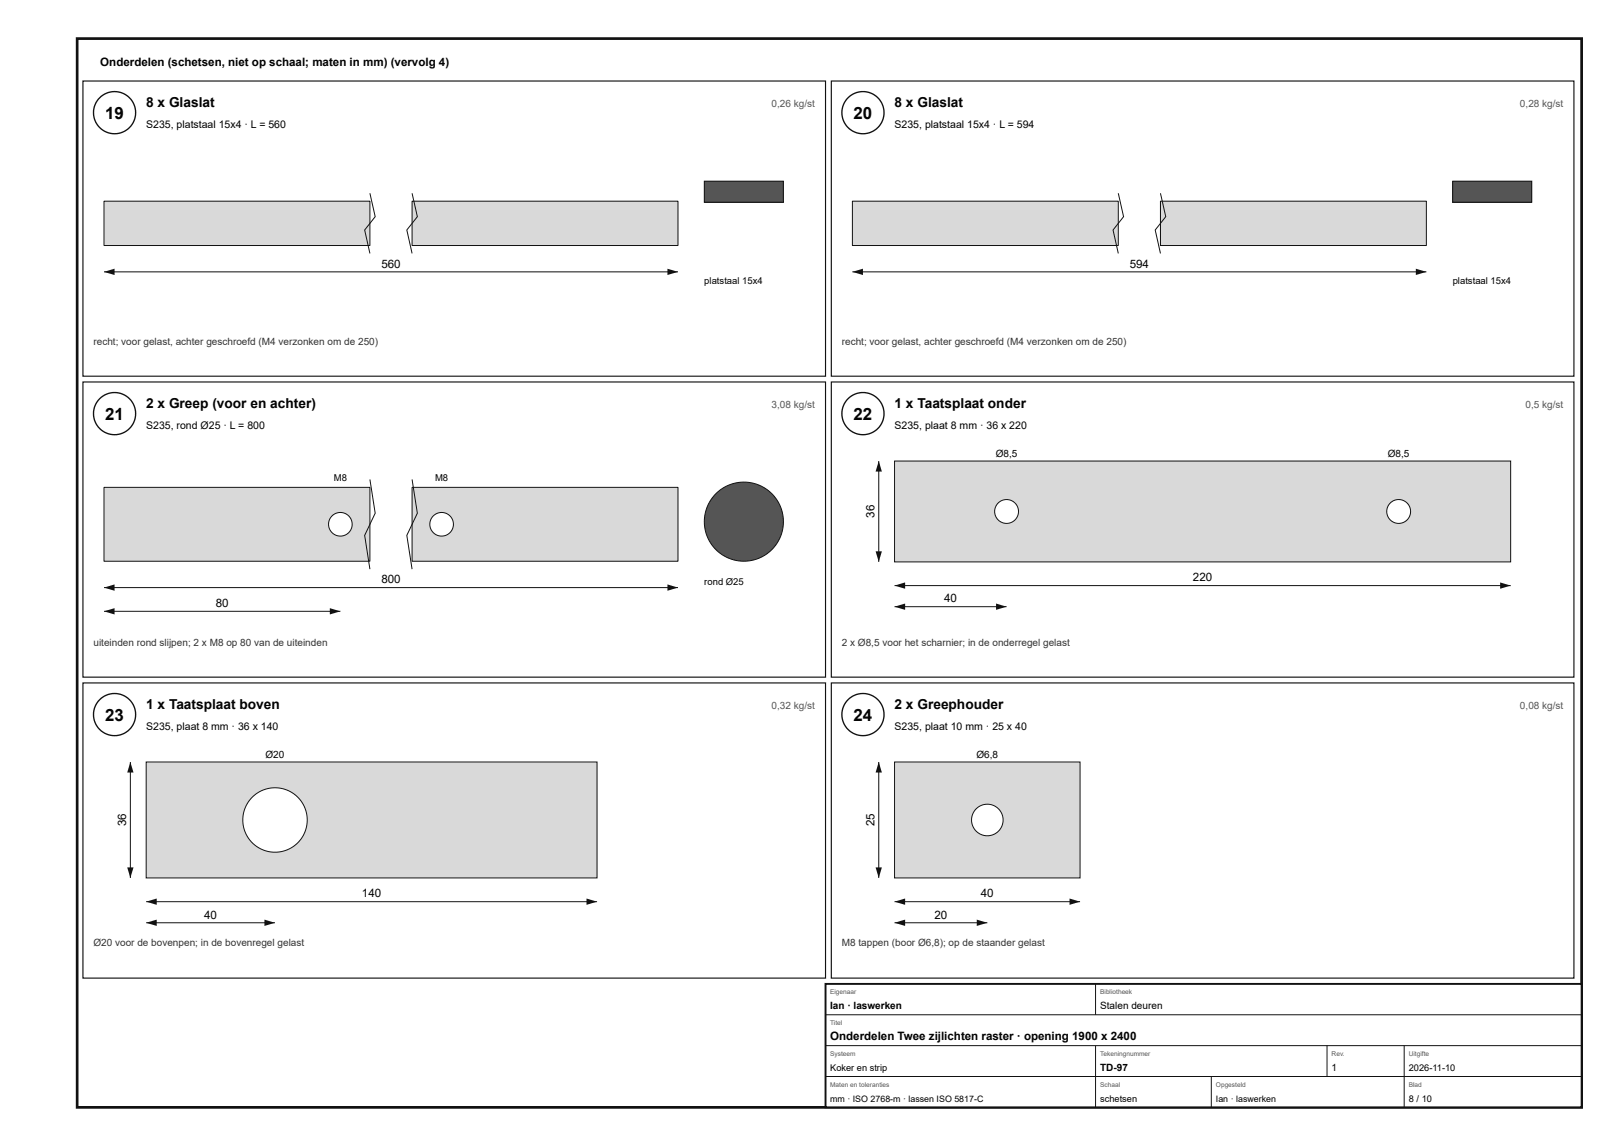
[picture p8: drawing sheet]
<svg xmlns="http://www.w3.org/2000/svg" width="420mm" height="297mm" viewBox="0 0 420 297" stroke-linecap="round" stroke-linejoin="round" font-family="sans-serif">
<path d="M20 10h390v277h-390z" fill="none" stroke="#111" stroke-width=".7" stroke-linecap="butt"/>
<path d="M21.5 21h192.5v76.5h-192.5z" fill="none" stroke="#111" stroke-width=".3"/>
<circle cx="29.7" cy="29.2" r="5.5" fill="#fff"/>
<circle cx="29.7" cy="29.2" r="5.5" fill="none" stroke="#111" stroke-width=".35"/>
<path d="M27 52.1h68.9v11.5h-68.9z" fill="#d7dadc"/>
<path d="M27 52.1h68.9v11.5h-68.9z" fill="none" stroke="#111" stroke-width=".26"/>
<path d="M106.8 52.1h68.9v11.5h-68.9z" fill="#d7dadc"/>
<path d="M95.9 50.1l1.4 6.1-2.8 3.4 1.4 6.1M106.8 52.1h68.9v11.5h-68.9zM106.8 50.1l1.4 6.1-2.7 3.4 1.3 6.1M27 70.5h148.7" fill="none" stroke="#111" stroke-width=".26"/>
<g fill="#111">
<path d="M27 70.5l2.7-.9v1.7z"/>
<path d="M173 69.6l2.7 .9-2.7 .8z"/>
</g>
<path d="M182.6 47h20.5v5.4h-20.5z" fill="#555"/>
<path d="M182.6 47h20.5v5.4h-20.5z" fill="none" stroke="#111" stroke-width=".26"/>
<path d="M215.5 21h192.5v76.5h-192.5z" fill="none" stroke="#111" stroke-width=".3"/>
<circle cx="223.7" cy="29.2" r="5.5" fill="#fff"/>
<circle cx="223.7" cy="29.2" r="5.5" fill="none" stroke="#111" stroke-width=".35"/>
<path d="M221 52.1h68.9v11.5h-68.9z" fill="#d7dadc"/>
<path d="M221 52.1h68.9v11.5h-68.9z" fill="none" stroke="#111" stroke-width=".26"/>
<path d="M300.8 52.1h68.9v11.5h-68.9z" fill="#d7dadc"/>
<path d="M289.9 50.1l1.4 6.1-2.8 3.4 1.4 6.1M300.8 52.1h68.9v11.5h-68.9zM300.8 50.1l1.4 6.1-2.7 3.4 1.3 6.1M221 70.5h148.7" fill="none" stroke="#111" stroke-width=".26"/>
<g fill="#111">
<path d="M221 70.5l2.7-.9v1.7z"/>
<path d="M367 69.6l2.7 .9-2.7 .8z"/>
</g>
<path d="M376.6 47h20.5v5.4h-20.5z" fill="#555"/>
<path d="M376.6 47h20.5v5.4h-20.5z" fill="none" stroke="#111" stroke-width=".26"/>
<path d="M21.5 99h192.5v76.5h-192.5z" fill="none" stroke="#111" stroke-width=".3"/>
<circle cx="29.7" cy="107.2" r="5.5" fill="#fff"/>
<circle cx="29.7" cy="107.2" r="5.5" fill="none" stroke="#111" stroke-width=".35"/>
<path d="M27 126.3h68.9v19.2h-68.9z" fill="#d7dadc"/>
<path d="M27 126.3h68.9v19.2h-68.9z" fill="none" stroke="#111" stroke-width=".26"/>
<path d="M106.8 126.3h68.9v19.2h-68.9z" fill="#d7dadc"/>
<path d="M95.9 124.3l1.4 8.7-2.8 5.8 1.4 8.7M106.8 126.3h68.9v19.2h-68.9zM106.8 124.3l1.4 8.7-2.7 5.8 1.3 8.7M27 152.3h148.7" fill="none" stroke="#111" stroke-width=".26"/>
<g fill="#111">
<path d="M27 152.3l2.7-.8v1.6z"/>
<path d="M173 151.5l2.7 .8-2.7 .8z"/>
</g>
<circle cx="88.2" cy="135.9" r="3.1" fill="#fff"/>
<circle cx="88.2" cy="135.9" r="3.1" fill="none" stroke="#111" stroke-width=".26"/>
<circle cx="114.5" cy="135.9" r="3.1" fill="#fff"/>
<g fill="none" stroke="#111" stroke-width=".26">
<path d="M27 158.4h61.2"/>
<circle cx="114.5" cy="135.9" r="3.1"/>
</g>
<g fill="#111">
<path d="M27 158.4l2.7-.8v1.6z"/>
<path d="M85.5 157.6l2.7 .8-2.7 .8z"/>
</g>
<circle cx="192.8" cy="135.2" r="10.2" fill="#555"/>
<circle cx="192.8" cy="135.2" r="10.2" fill="none" stroke="#111" stroke-width=".26"/>
<path d="M215.5 99h192.5v76.5h-192.5z" fill="none" stroke="#111" stroke-width=".3"/>
<circle cx="223.7" cy="107.2" r="5.5" fill="#fff"/>
<circle cx="223.7" cy="107.2" r="5.5" fill="none" stroke="#111" stroke-width=".35"/>
<path d="M231.9 119.5h159.7v26.1h-159.7z" fill="#d7dadc"/>
<path d="M231.9 119.5h159.7v26.1h-159.7z" fill="none" stroke="#111" stroke-width=".26"/>
<circle cx="260.9" cy="132.6" r="3.1" fill="#fff"/>
<circle cx="260.9" cy="132.6" r="3.1" fill="none" stroke="#111" stroke-width=".26"/>
<circle cx="362.6" cy="132.6" r="3.1" fill="#fff"/>
<g fill="none" stroke="#111" stroke-width=".26">
<path d="M231.9 151.8h159.7"/>
<circle cx="362.6" cy="132.6" r="3.1"/>
</g>
<g fill="#111">
<path d="M231.9 151.8l2.7-.9v1.7z"/>
<path d="M388.9 150.9l2.7 .9-2.7 .8z"/>
</g>
<path d="M227.8 119.5v26.1" fill="none" stroke="#111" stroke-width=".26"/>
<g fill="#111">
<path d="M227.8 119.5l.8 2.7h-1.6z"/>
<path d="M227 142.9h1.6l-.8 2.7z"/>
</g>
<path d="M231.9 157.2h29" fill="none" stroke="#111" stroke-width=".26"/>
<g fill="#111">
<path d="M231.9 157.2l2.7-.8v1.7z"/>
<path d="M258.2 156.4l2.7 .8-2.7 .9z"/>
</g>
<path d="M21.5 177h192.5v76.5h-192.5z" fill="none" stroke="#111" stroke-width=".3"/>
<circle cx="29.7" cy="185.2" r="5.5" fill="#fff"/>
<circle cx="29.7" cy="185.2" r="5.5" fill="none" stroke="#111" stroke-width=".35"/>
<path d="M37.9 197.5h116.9v30h-116.9z" fill="#d7dadc"/>
<path d="M37.9 197.5h116.9v30h-116.9z" fill="none" stroke="#111" stroke-width=".26"/>
<circle cx="71.3" cy="212.5" r="8.3" fill="#fff"/>
<g fill="none" stroke="#111" stroke-width=".26">
<path d="M37.9 233.7h116.9"/>
<circle cx="71.3" cy="212.5" r="8.3"/>
</g>
<g fill="#111">
<path d="M37.9 233.7l2.7-.8v1.6z"/>
<path d="M152 232.9l2.8 .8-2.8 .8z"/>
</g>
<path d="M33.8 197.5v30" fill="none" stroke="#111" stroke-width=".26"/>
<g fill="#111">
<path d="M33.8 197.5l.8 2.7h-1.6z"/>
<path d="M33 224.8h1.6l-.8 2.7z"/>
</g>
<path d="M37.9 239.2h33.4" fill="none" stroke="#111" stroke-width=".26"/>
<g fill="#111">
<path d="M37.9 239.2l2.7-.9v1.7z"/>
<path d="M68.5 238.3l2.8 .9-2.8 .8z"/>
</g>
<path d="M215.5 177h192.5v76.5h-192.5z" fill="none" stroke="#111" stroke-width=".3"/>
<circle cx="223.7" cy="185.2" r="5.5" fill="#fff"/>
<circle cx="223.7" cy="185.2" r="5.5" fill="none" stroke="#111" stroke-width=".35"/>
<path d="M231.9 197.5h48.1v30h-48.1z" fill="#d7dadc"/>
<path d="M231.9 197.5h48.1v30h-48.1z" fill="none" stroke="#111" stroke-width=".26"/>
<circle cx="255.9" cy="212.5" r="4.1" fill="#fff"/>
<g fill="none" stroke="#111" stroke-width=".26">
<path d="M231.9 233.7h48.1"/>
<circle cx="255.9" cy="212.5" r="4.1"/>
</g>
<g fill="#111">
<path d="M231.9 233.7l2.7-.8v1.6z"/>
<path d="M277.2 232.9l2.8 .8-2.8 .8z"/>
</g>
<path d="M227.8 197.5v30" fill="none" stroke="#111" stroke-width=".26"/>
<g fill="#111">
<path d="M227.8 197.5l.8 2.7h-1.6z"/>
<path d="M227 224.8h1.6l-.8 2.7z"/>
</g>
<path d="M231.9 239.2h24" fill="none" stroke="#111" stroke-width=".26"/>
<g fill="#111">
<path d="M231.9 239.2l2.7-.9v1.7z"/>
<path d="M253.2 238.3l2.7 .9-2.7 .8z"/>
</g>
<path d="M214 255h196v32h-196z" fill="#fff"/>
<path d="M214 255h196v32h-196z" fill="none" stroke="#111" stroke-width=".5"/>
<path d="M284 255v8M214 263h196M214 271h196M214 279h196M284 271v16M314 279v8M344 271v8M364 271v16" fill="none" stroke="#111" stroke-width=".26"/>
<g font-size="4.4">
<text x="27.3" y="30.8">19</text>
<text x="221.3" y="30.8">20</text>
<text x="27.3" y="108.8">21</text>
<text x="221.3" y="108.8">22</text>
<text x="27.3" y="186.8">23</text>
<text x="221.3" y="186.8">24</text>
</g>
<g font-size="3.6">
<text x="37.9" y="27.8">8 x Glaslat</text>
<text x="231.9" y="27.8">8 x Glaslat</text>
<text x="37.9" y="105.8">2 x Greep (voor en achter)</text>
<text x="231.9" y="105.8">1 x Taatsplaat onder</text>
<text x="37.9" y="183.8">1 x Taatsplaat boven</text>
<text x="231.9" y="183.8">2 x Greephouder</text>
</g>
<g font-size="3">
<text x="26" y="17">Onderdelen (schetsen, niet op schaal; maten in mm) (vervolg 4)</text>
<text x="98.9" y="69.4">560</text>
<text x="292.8" y="69.4">594</text>
<text x="226.7" y="134.2" transform="rotate(-90 226.7 134.2)">36</text>
<text x="98.9" y="151.2">800</text>
<text x="309.2" y="150.7">220</text>
<text x="55.9" y="157.3">80</text>
<text x="244.7" y="156.1">40</text>
<text x="32.7" y="214.2" transform="rotate(-90 32.7 214.2)">36</text>
<text x="226.7" y="214.2" transform="rotate(-90 226.7 214.2)">25</text>
<text x="93.8" y="232.6">140</text>
<text x="254.3" y="232.6">40</text>
<text x="52.9" y="238.1">40</text>
<text x="242.2" y="238.1">20</text>
<text x="215.2" y="269.6">Onderdelen Twee zijlichten raster · opening 1900 x 2400</text>
</g>
<g font-size="2.7">
<text x="37.9" y="33.3">S235, platstaal 15x4 · L = 560</text>
<text x="231.9" y="33.3">S235, platstaal 15x4 · L = 594</text>
<text x="37.9" y="111.3">S235, rond Ø25 · L = 800</text>
<text x="231.9" y="111.3">S235, plaat 8 mm · 36 x 220</text>
<text x="37.9" y="189.3">S235, plaat 8 mm · 36 x 140</text>
<text x="231.9" y="189.3">S235, plaat 10 mm · 25 x 40</text>
</g>
<g font-size="2.6" fill="#555">
<text x="200" y="27.8">0,26 kg/st</text>
<text x="394" y="27.8">0,28 kg/st</text>
<text x="200" y="105.8">3,08 kg/st</text>
<text x="395.5" y="105.8">0,5 kg/st</text>
<text x="200" y="183.8">0,32 kg/st</text>
<text x="394" y="183.8">0,08 kg/st</text>
</g>
<g font-size="2.6" fill="#333">
<text x="24.2" y="89.3">recht; voor gelast, achter geschroefd (M4 verzonken om de 250)</text>
<text x="218.2" y="89.3">recht; voor gelast, achter geschroefd (M4 verzonken om de 250)</text>
<text x="24.2" y="167.3">uiteinden rond slijpen; 2 x M8 op 80 van de uiteinden</text>
<text x="218.2" y="167.3">2 x Ø8,5 voor het scharnier; in de onderregel gelast</text>
<text x="24.2" y="245.3">Ø20 voor de bovenpen; in de bovenregel gelast</text>
<text x="218.2" y="245.3">M8 tappen (boor Ø6,8); op de staander gelast</text>
</g>
<g font-size="2.6">
<text x="258.1" y="118.4">Ø8,5</text>
<text x="359.8" y="118.4">Ø8,5</text>
<text x="68.8" y="196.4">Ø20</text>
<text x="253.1" y="196.4">Ø6,8</text>
<text x="215.2" y="261.6">Ian · laswerken</text>
<text x="285.2" y="261.6">Stalen deuren</text>
<text x="285.2" y="277.6">TD-97</text>
<text x="345.2" y="277.6">1</text>
</g>
<g font-size="2.5">
<text x="182.6" y="73.6">platstaal 15x4</text>
<text x="376.6" y="73.6">platstaal 15x4</text>
<text x="86.5" y="124.7">M8</text>
<text x="112.8" y="124.7">M8</text>
<text x="182.6" y="151.6">rond Ø25</text>
</g>
<g font-size="2.4">
<text x="215.2" y="277.6">Koker en strip</text>
<text x="365.2" y="277.6">2026-11-10</text>
<text x="285.2" y="285.6">schetsen</text>
<text x="365.2" y="285.6">8 / 10</text>
</g>
<g font-size="2.3">
<text x="215.2" y="285.6">mm · ISO 2768-m · lassen ISO 5817-C</text>
<text x="315.2" y="285.6">Ian · laswerken</text>
</g>
<g font-size="1.7" fill="#555">
<text x="215.2" y="257.6">Eigenaar</text>
<text x="285.2" y="257.6">Bibliotheek</text>
<text x="215.2" y="265.6">Titel</text>
<text x="215.2" y="273.6">Systeem</text>
<text x="285.2" y="273.6">Tekeningnummer</text>
<text x="345.2" y="273.6">Rev.</text>
<text x="365.2" y="273.6">Uitgifte</text>
<text x="215.2" y="281.6">Maten en toleranties</text>
<text x="285.2" y="281.6">Schaal</text>
<text x="315.2" y="281.6">Opgesteld</text>
<text x="365.2" y="281.6">Blad</text>
</g>
</svg>
